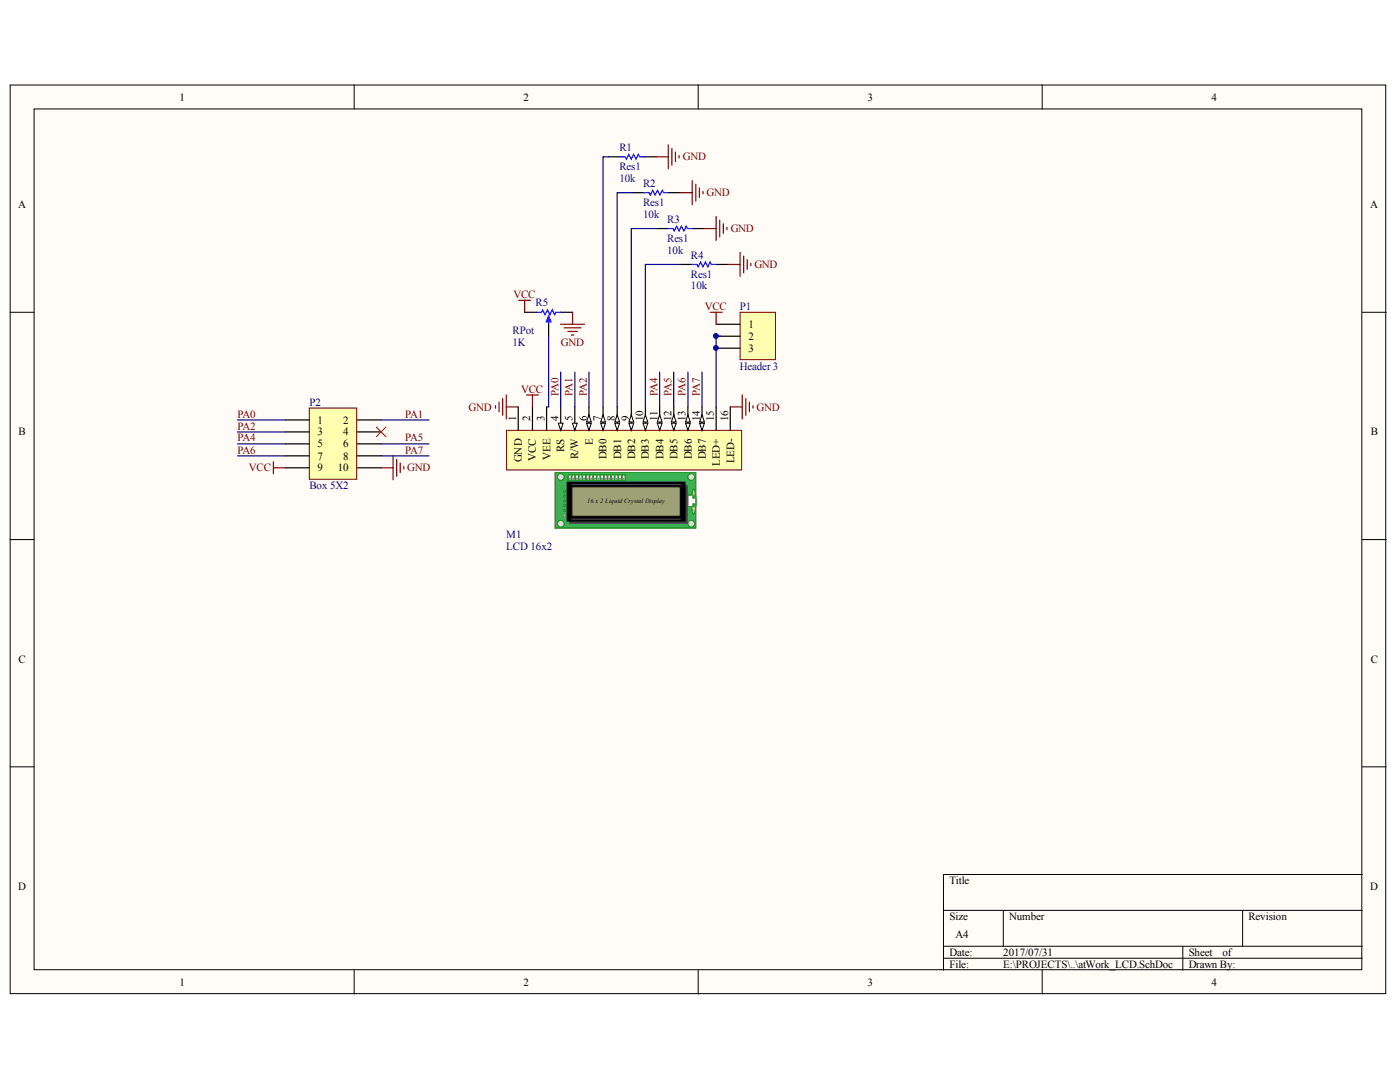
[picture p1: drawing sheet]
# Altium project atWork_LCD.PrjPcb
1 sheet, 8 parts. Net scope: global (net labels, ports and power ports of the same name join across sheets).
Board file: atWork_LCD.PcbDoc

## Sheet atWork_LCD.SchDoc
size A4

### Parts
M1  LCD 16x2  [LCD16PIN]
P1  Header 3  [HDR1X3]
P2  Box 5X2  [BOX2X5_RIGHT]
R1  Res1  value 10k  [C1206]
R2  Res1  value 10k  [C1206]
R3  Res1  value 10k  [C1206]
R4  Res1  value 10k  [C1206]
R5  RPot  value 1K  [RPOT]

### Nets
GND: M1.1(GND) M1.16(LED-) P2.10 R1.2 R2.2 R3.2 R4.2 R5.2(BOT)
VCC: M1.2(VCC) P1.1 P2.9 R5.1(TOP)
PA0: M1.4(RS) P2.1
PA1: M1.5(R/W) P2.2
PA2: M1.6(E) P2.3
PA4: M1.11(DB4) P2.5
PA5: M1.12(DB5) P2.6
PA6: M1.13(DB6) P2.7
PA7: M1.14(DB7) P2.8
NetM1_3: M1.3(VEE) R5.3(TAP)
NetM1_7: M1.7(DB0) R1.1
NetM1_8: M1.8(DB1) R2.1
NetM1_9: M1.9(DB2) R3.1
NetM1_10: M1.10(DB3) R4.1
NetM1_15: M1.15(LED+) P1.2 P1.3

Not connected (* = marked no-connect by the designer): P2 4*
